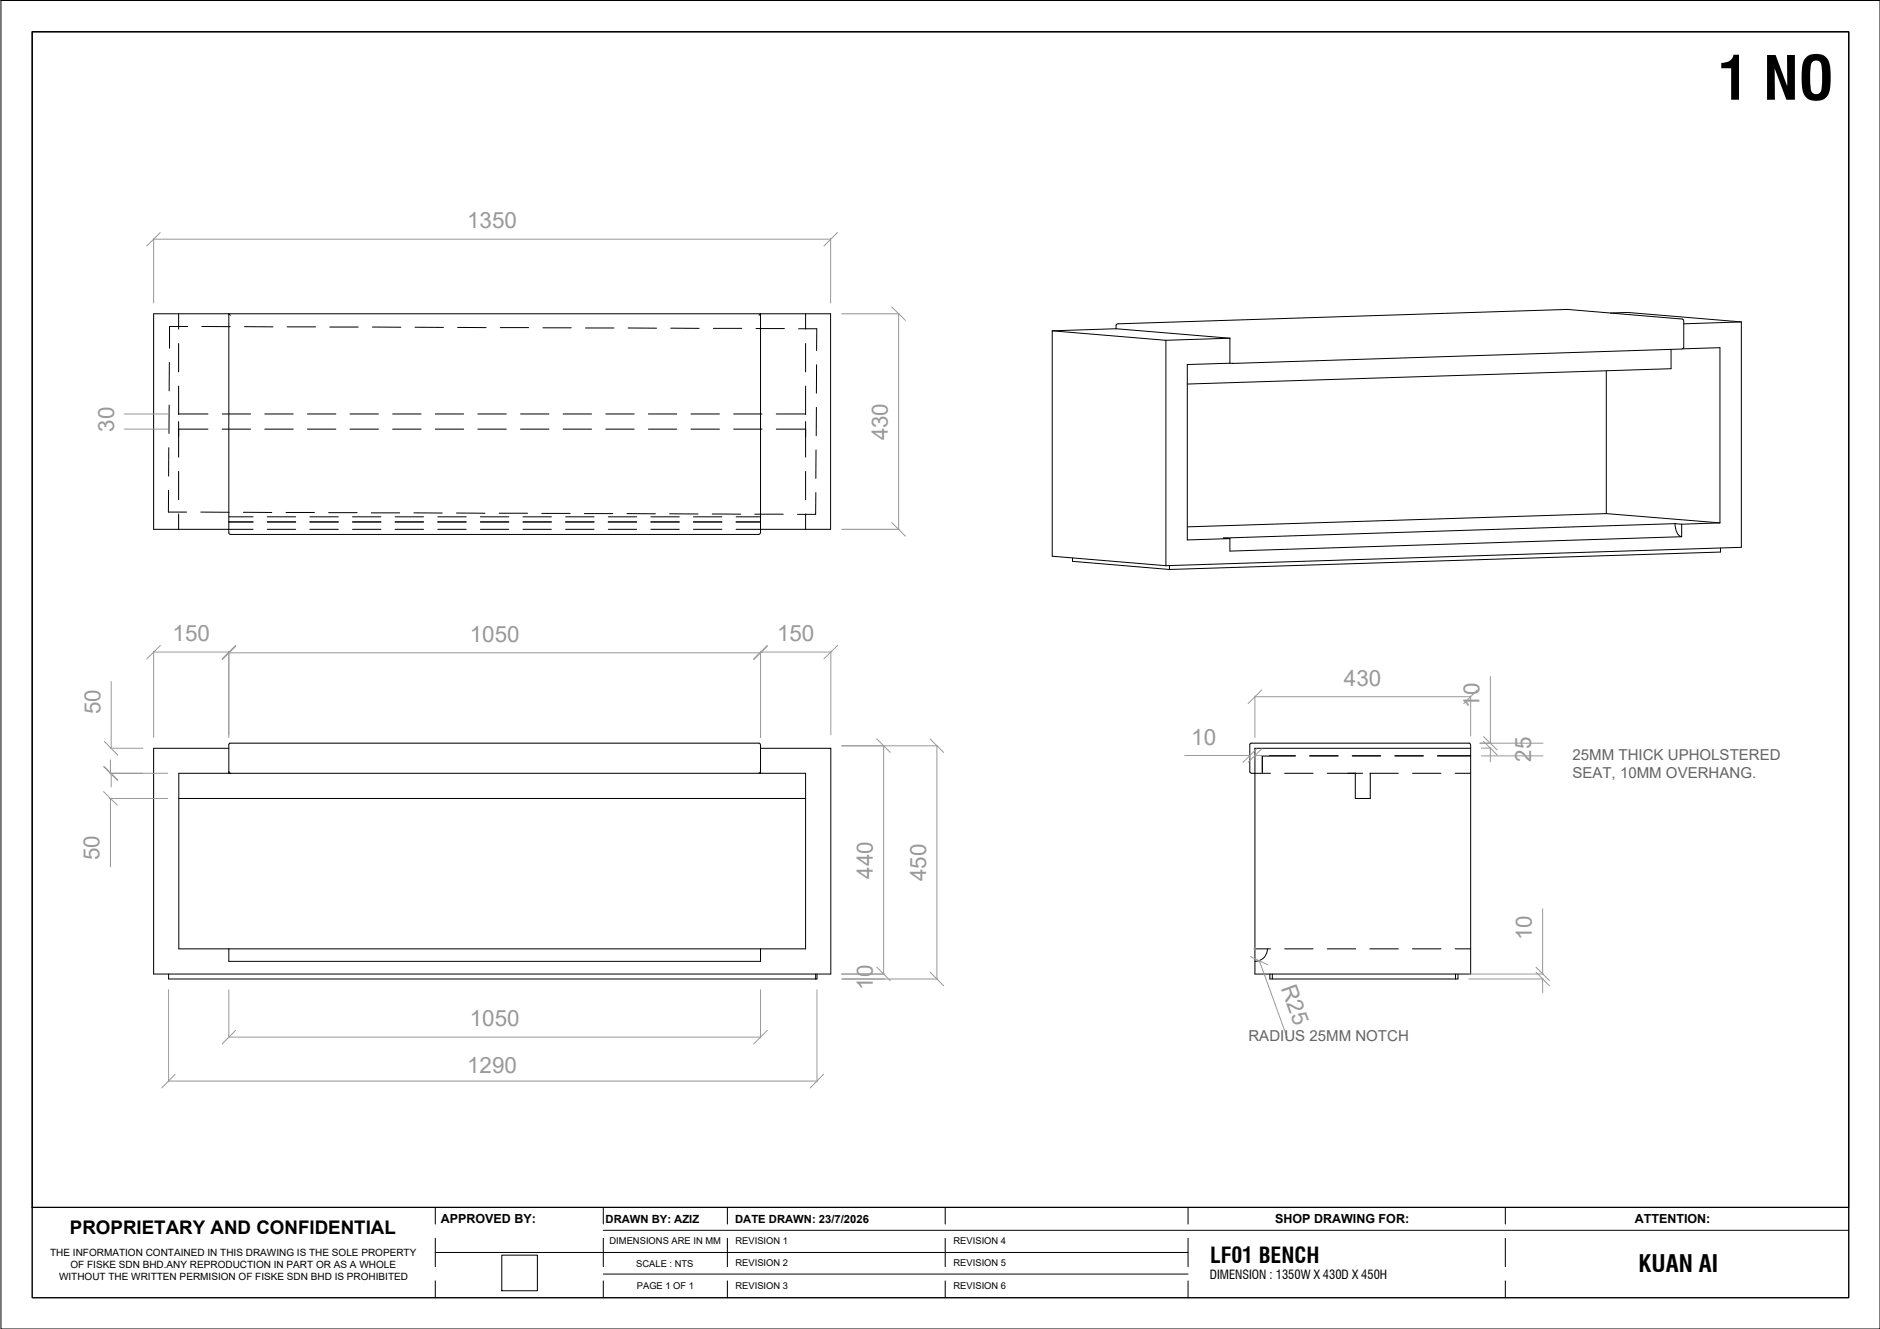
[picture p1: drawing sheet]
<svg xmlns="http://www.w3.org/2000/svg" width="420mm" height="297mm" viewBox="0 0 420 297" stroke-linecap="round" stroke-linejoin="round" font-family="sans-serif">
<!-- layer: 0 -->
<g fill="none" stroke="#000" stroke-width=".22">
<path d="M.2 .1h420v296.9h-420zM7.2 7.1h406v283h-406zM7.2 7.1h406v262.8h-406zM39.9 70.1v3.5M39.9 76.8v6.3M42 73h-4.1v4.8M45.1 73h6.4M51.5 70.5l-.4-.4v49M54.7 73l6.3 .1M64.2 73.1h6.3M73.7 73.1h6.4M83.2 73.1h6.4"/>
<path d="M92.8 73.1l6.3 .1M102.3 73.2h6.3M111.8 73.2h6.4M121.3 73.3h6.4M130.9 73.3h6.3M140.4 73.3h6.3M149.9 73.3l6.4 .1M159.4 73.4h6.4M169 73.4h6.3M169.6 70.5l.4-.4v49M178.5 73.5h4v4.8M180 70.1v3.5"/>
<path d="M180 76.8v6.3M235.2 73.9v50.4l25.4 2.1M235.2 73.9l25.4 2.2M249.4 73.5l25.5 2.1M249.4 73.5l-14.2 .4M249.9 72.4l-.4 .1-.1 1M260.6 76.1v50.3M274.9 75.6v5.6M274.9 75.6l-14.3 .5M350.3 69.2h.1M350.3 69.2l-100.4 3.2M350.3 69.2l25.7 2.1"/>
<path d="M359.9 70l3.8-.2 25.5 2.2M373.5 78.1v4.3l-108.2 3.4M376 78l-100.4 3.2M376 71.3l.3 .3M376.1 78l8.3-.3v39.2M376.3 77.6l-.3 .4M376.3 71.7v6M389.2 72v50.3l-128.6 4.1M389.2 72l-12.9 .4M37.8 90.5v6.4M37.8 81v6.4M39.9 95.9h6.6"/>
<path d="M39.9 92.5h6.6M39.9 86.3v6.4M39.9 94.2v8M49.7 95.9h6.3M49.7 92.5h6.3M59.2 95.9h6.3M59.2 92.5h6.3M68.7 95.9h6.4M68.7 92.5h6.4M78.2 95.9h6.4M78.2 92.5h6.4M87.8 95.9h6.3"/>
<path d="M87.8 92.5h6.3M97.3 95.9h6.3M97.3 92.5h6.3M106.8 95.9h6.4M106.8 92.5h6.4M116.3 95.9h6.4M116.3 92.5h6.4M125.9 95.9h6.3M125.9 92.5h6.3M135.4 95.9h6.3M135.4 92.5h6.3M144.9 95.9h6.4"/>
<path d="M144.9 92.5h6.4M154.4 95.9h6.4M154.4 92.5h6.4M164 95.9h6.3M164 92.5h6.3M173.5 95.9h6.5M173.5 92.5h6.5M180 86.3v6.4M180 94.2v8M182.5 91l-.1 6.4M182.5 81.5v6.4M274.9 81.2h.6"/>
<path d="M274.9 81.2l-9.6 .3v39.2l9.6-.3M275.5 81.2h.1M359 82.9v31.9M37.7 109.6l-.1 4.9h4.1M37.7 100.1v6.3M39.9 105.4v6.3M39.9 114.9v3.4M44.9 114.5h6.3M51.1 119.1l.4 .3M51.1 116.7h5.5M51.1 115.5h5.5M51.5 119.5h118.1"/>
<path d="M54.4 114.5h6.3M56.6 118.3h-22.3v-48.2h151.3v48.2h-21.1M59.7 118.3h6.4M59.7 116.7h6.4M59.7 115.5h6.4M63.9 114.5h6.4M69.3 118.3h6.3M69.3 116.7h6.3M69.3 115.5h6.3M73.4 114.6h6.4M78.8 118.3h6.3M78.8 116.7h6.3"/>
<path d="M78.8 115.5h6.3M83 114.6h6.3M88.3 118.3h6.4M88.3 116.7h6.4M88.3 115.5h6.4M92.5 114.6l6.3 .1M97.8 118.3h6.4M97.8 116.7h6.4M97.8 115.5h6.4M102 114.7h6.4M107.4 118.3h6.3M107.4 116.7h6.3"/>
<path d="M107.4 115.5h6.3M111.5 114.7h6.4M116.9 118.3h6.3M116.9 116.7h6.3M116.9 115.5h6.3M121.1 114.8h6.3M126.4 118.3h6.4M126.4 116.7h6.4M126.4 115.5h6.4M130.6 114.8h6.3M135.9 118.3h6.4M135.9 116.7h6.4"/>
<path d="M135.9 115.5h6.4M140.1 114.8h6.4M145.5 118.3h6.3M145.5 116.7h6.3M145.5 115.5h6.3M149.6 114.8l6.4 .1M155 118.3h6.3M155 116.7h6.3M155 115.5h6.3M159.2 114.9h6.3M164.5 116.7h5.5M164.5 115.5h5.5"/>
<path d="M168.7 114.9h6.3M169.9 119.1l-.3 .3M180 105.4v6.3M180 114.9v3.4M182.3 110.1v4.9h-4.1M182.4 100.6l-.1 6.3M359 114.8l-93.7 3M359 114.8l25.4 2.1M374.4 117a2.75 2.75 0 0 0 1.4 3M375.8 117.2v2.8l-100.9 3.2v-2.8M375.8 117.2l-1.4-.2-101 3.3 1.5 .1M384.4 116.9l-8.6 .3"/>
<path d="M239.7 124.7v.8l21.7 1.8M261.4 126.4v.9M384.5 122.5v.9l-123.1 3.9M40 172.8h140v39.3h-140zM40 178.5h140M51.1 172.5l.4 .3M51.1 167.2h-16.8v50.5h151.4v-50.5h-15.7M169.9 172.5l-.3 .3M169.9 166.4l-.3-.3h-118.1l-.4 .3v6.4M170 166.4v6.4M287.1 172.8h6.4M289.5 168.9h-7.4v3.9"/>
<path d="M292.7 168.9h6.3M296.6 172.8h7.9M302.2 168.9h6.4M302.9 172.8v5.7h3.3v-5.7M306.2 172.8h6.3M311.7 168.9h6.4M315.7 172.8h6.3M321.3 168.9h7.4M325.2 172.8h3.5M328.3 166.1l.3 .3M328.3 166.1h-48.8l-.2 .3 .1 6.2 .2 .2h4.3M328.7 166.4v51.3h-48.2v-50.5h48.2"/>
<path d="M37.7 217.7v1.1h144.9v-1.1M51.1 212.1v2.8h118.9v-2.8M182.3 217.7v1.1M280.5 212.1h3.4M283.3 212.1a2.72 2.72 0 0 1-2.8 2.8M283.8 217.7v1.1h42v-1.1M284.4 217.7v1.1M287.1 212.1h6.4M296.6 212.1h6.4M306.2 212.1h6.3M315.7 212.1h6.3M325.2 212.1h3.5"/>
<path d="M325.3 217.7v1.1M7.2 269.9h406v20.2h-406zM97.3 269.9v3.7M97.3 276.8v6.3M97.3 279.9h168.2M134.8 269.9v3.7M134.8 276.8v6.3M134.8 275h278.4M162.6 269.9v3.7M162.6 276.8v6.3M211.2 269.9v3.7M211.2 276.8v6.3"/>
<path d="M265.5 269.9v3.7M265.5 276.8v6.3M336.4 269.9v3.7M336.4 276.8v6.3M97.3 286.3v3.8M112.1 280.5h8v8h-8zM134.8 286.3v3.8M134.8 284.8h130.7M162.6 286.3v3.8M211.2 286.3v3.8M265.5 286.3v3.8M336.4 286.3v3.8"/>
</g>
<g fill="none" stroke="#989898" stroke-width=".22">
<path d="M34.3 53.3v14.4M34.3 53.5h151.3M35.8 52l-3 3M185.6 53.3v14.4M187.2 52l-3 3M188.1 70.1h12.9M199.3 68.6l3.1 3M200.8 70.1v48.2M27.8 95.9h9.7M27.8 92.5h9.7M188.1 118.3h12.9M199.3 116.8l3.1 3"/>
<path d="M24.8 152.3v14.9M34.3 145.6v19.2M34.3 145.7h16.8M35.9 144.3l-3.1 3M51.1 145.6v19.2M51.1 145.9h118.9M52.7 144.4l-3 3M52.7 144.3l-3 3M170 145.6v19.2M170 145.7h15.7M171.5 144.4l-3.1 3M171.5 144.3l-3.1 3"/>
<path d="M185.7 145.6v18.6M187.2 144.3l-3 3M280.5 155.6v9.2M280.5 155.7h48.2M282 154.2l-3.1 3.1M328.7 155.6v8.9M330.2 154.2l-3 3.1M333.1 151.2v14.9M23.2 171.4l3 3M23.2 176.9l3 3M23.3 171.4l3 3M23.3 165.7l3 3.1"/>
<path d="M24.5 172.8h13M24.5 178.5h13M24.7 167.2h7.2M24.7 169.8v3M24.7 178.5v15.2M24.8 172.8v3.1M188.1 166.7h21.5M196 165.2l3 3M197.5 166.7v51M207.9 165.2l3 3M209.4 166.7v52.1M264.8 168.9h14.5"/>
<path d="M279.3 169v.7M280.5 169v.7M280.5 168.9h3M280.8 167.4l-3 3M282 167.4l-3.1 3M330.8 166.1h14M331.1 167.2h2.1M331.1 168.9h13.7M331.6 165.7l3 3M331.6 164.6l3 3M333.1 167.2v3.1M188.1 217.7h9.6"/>
<path d="M188.2 218.8h21.4M196 216.2l3 3M207.9 217.3l3 3M279.5 213.8l3.8 1.8M280.2 212.1h.5M280.5 211.8v.5M281.4 214.7l6.3 17.3M328.3 218.8h16.6M328.3 217.7h16.6M343.3 217.3l3 3M343.3 216.2l3 3M344.8 203.1v14.6"/>
<path d="M344.8 218.8v3.1M37.7 221.2v20.6M51.1 221.2v10.8M51.1 231.8h118.9M52.7 230.3l-3 3M170 221.2v10.8M171.5 230.3l-3.1 3M182.6 221.2v20.6M37.7 241.6h144.9M39.2 240.1l-3 3M184.1 240.1l-3 3"/>
</g>
<text font-size="13.3" x="384.1" y="22.3">1 NO</text>
<text font-size="5.3" x="366.2" y="284.4">KUAN AI</text>
<g font-size="5" fill="#989898">
<text x="104.4" y="51">1350</text>
<text x="25.5" y="96.5" transform="rotate(-90 25.5 96.5)">30</text>
<text x="198.4" y="98.5" transform="rotate(-90 198.4 98.5)">430</text>
<text x="38.6" y="143.3">150</text>
<text x="105" y="143.5">1050</text>
<text x="173.7" y="143.3">150</text>
<text x="300.4" y="153.3">430</text>
<text x="22.4" y="159.7" transform="rotate(-90 22.4 159.7)">50</text>
<text x="330.7" y="158.2" transform="rotate(-90 330.7 158.2)">10</text>
<text x="266.2" y="166.4">10</text>
<text x="342.2" y="170.3" transform="rotate(-90 342.2 170.3)">25</text>
<text x="22.3" y="192.2" transform="rotate(-90 22.3 192.2)">50</text>
<text x="195.1" y="196.4" transform="rotate(-90 195.1 196.4)">440</text>
<text x="207" y="197" transform="rotate(-90 207 197)">450</text>
<text x="342.3" y="210.2" transform="rotate(-90 342.3 210.2)">10</text>
<text x="195.1" y="221.2" transform="rotate(-90 195.1 221.2)">10</text>
<text x="286.2" y="220.8" transform="rotate(70 286.2 220.8)">R25</text>
<text x="105" y="229.4">1050</text>
<text x="104.4" y="239.7">1290</text>
</g>
<text font-size="4.9" x="270.4" y="282.3">LF01 BENCH</text>
<text font-size="4.2" x="15.6" y="275.9">PROPRIETARY AND CONFIDENTIAL</text>
<g font-size="3.4" fill="#636466">
<text x="351.4" y="173.9">SEAT, 10MM OVERHANG.</text>
<text x="351.5" y="169.9">25MM THICK UPHOLSTERED</text>
<text x="279" y="232.8">RADIUS 25MM NOTCH</text>
</g>
<g font-size="2.8">
<text x="98.5" y="273.4">APPROVED BY:</text>
<text x="285" y="273.4">SHOP DRAWING FOR:</text>
<text x="365.3" y="273.4">ATTENTION:</text>
<text x="270.4" y="285.9">DIMENSION : 1350W X 430D X 450H</text>
</g>
<g font-size="2.5">
<text x="135.3" y="273.2">DRAWN BY: AZIZ</text>
<text x="164.3" y="273.2">DATE DRAWN: 23/7/2026</text>
</g>
<g font-size="2.2">
<text x="11.2" y="280.7">THE INFORMATION CONTAINED IN THIS DRAWING IS THE SOLE PROPERTY</text>
<text x="13.2" y="286">WITHOUT THE WRITTEN PERMISION OF FISKE SDN BHD IS PROHIBITED</text>
<text x="15.7" y="283.3">OF FISKE SDN BHD.ANY REPRODUCTION IN PART OR AS A WHOLE</text>
</g>
<g font-size="2.1">
<text x="136.2" y="277.9">DIMENSIONS ARE IN MM</text>
<text x="164.4" y="277.9">REVISION 1</text>
<text x="213.1" y="277.9">REVISION 4</text>
<text x="142.2" y="283.1">SCALE : NTS</text>
<text x="164.4" y="282.9">REVISION 2</text>
<text x="213.1" y="282.9">REVISION 5</text>
<text x="142.3" y="288.2">PAGE 1 OF 1</text>
<text x="164.4" y="288.1">REVISION 3</text>
<text x="213.1" y="288.1">REVISION 6</text>
</g>
</svg>
